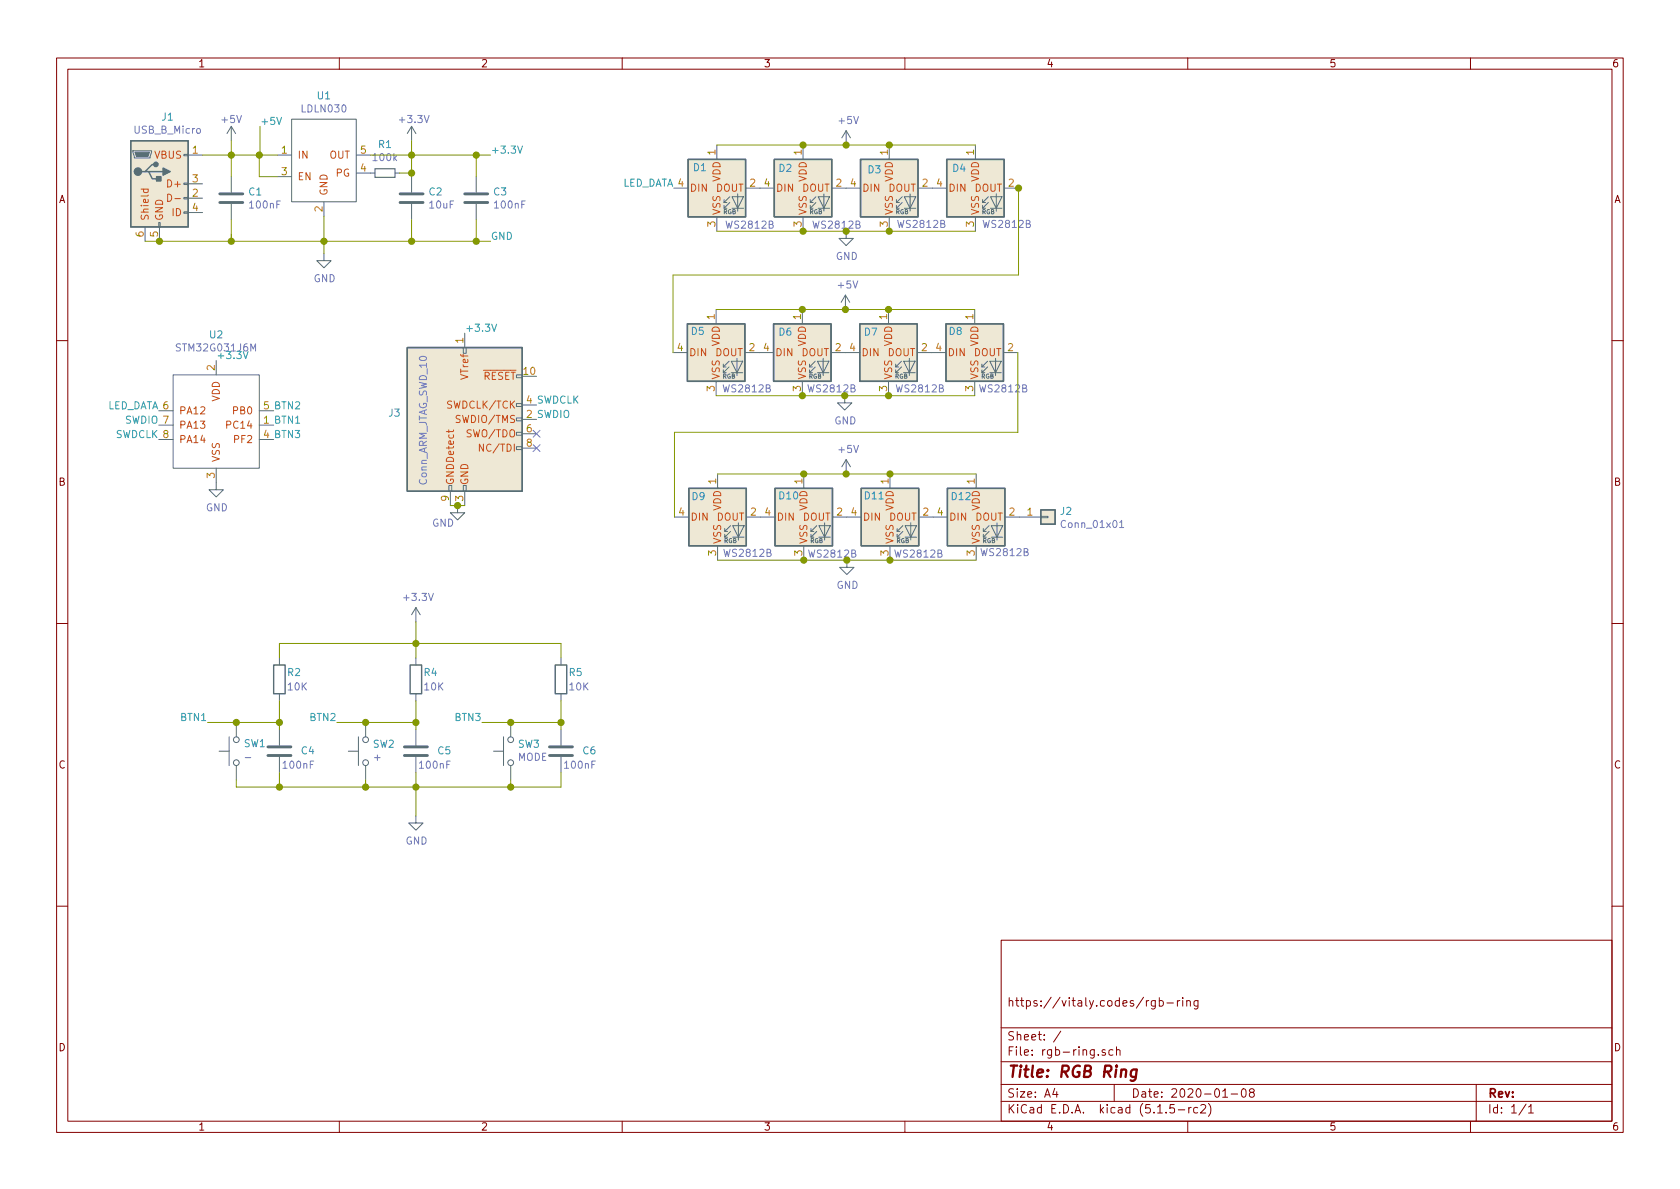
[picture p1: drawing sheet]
EESchema Schematic File Version 4
EELAYER 30 0
EELAYER END
$Descr A4 11693 8268
encoding utf-8
Sheet 1 1
Title "RGB Ring"
Date "2020-01-08"
Rev ""
Comp ""
Comment1 "https://vitaly.codes/rgb-ring"
Comment2 ""
Comment3 ""
Comment4 ""
$EndDescr
$Comp
L LED:WS2812B D8
U 1 1
P 6785 2445
F 0 "D8" H 6600 2595 50  0000 L CNN
F 1 "WS2812B" H 6810 2195 50  0000 L CNN
F 2 "LED_SMD:LED_WS2812B_PLCC4_5.0x5.0mm_P3.2mm" H 6835 2145 50  0001 L TNN
F 3 "https://cdn-shop.adafruit.com/datasheets/WS2812B.pdf" H 6885 2070 50  0001 L TNN
	1    6785 2445
	1    0    0    -1  
$EndComp
$Comp
L LED:WS2812B D4
U 1 1
P 6790 1300
F 0 "D4" H 6625 1440 50  0000 L CNN
F 1 "WS2812B" H 6835 1050 50  0000 L CNN
F 2 "LED_SMD:LED_WS2812B_PLCC4_5.0x5.0mm_P3.2mm" H 6840 1000 50  0001 L TNN
F 3 "https://cdn-shop.adafruit.com/datasheets/WS2812B.pdf" H 6890 925 50  0001 L TNN
	1    6790 1300
	1    0    0    -1  
$EndComp
$Comp
L LED:WS2812B D2
U 1 1
P 5590 1300
F 0 "D2" H 5415 1440 50  0000 L CNN
F 1 "WS2812B" H 5650 1045 50  0000 L CNN
F 2 "LED_SMD:LED_WS2812B_PLCC4_5.0x5.0mm_P3.2mm" H 5640 1000 50  0001 L TNN
F 3 "https://cdn-shop.adafruit.com/datasheets/WS2812B.pdf" H 5690 925 50  0001 L TNN
	1    5590 1300
	1    0    0    -1  
$EndComp
$Comp
L LED:WS2812B D3
U 1 1
P 6190 1300
F 0 "D3" H 6035 1430 50  0000 L CNN
F 1 "WS2812B" H 6240 1050 50  0000 L CNN
F 2 "LED_SMD:LED_WS2812B_PLCC4_5.0x5.0mm_P3.2mm" H 6240 1000 50  0001 L TNN
F 3 "https://cdn-shop.adafruit.com/datasheets/WS2812B.pdf" H 6290 925 50  0001 L TNN
	1    6190 1300
	1    0    0    -1  
$EndComp
$Comp
L LED:WS2812B D1
U 1 1
P 4990 1300
F 0 "D1" H 4820 1445 50  0000 L CNN
F 1 "WS2812B" H 5045 1045 50  0000 L CNN
F 2 "LED_SMD:LED_WS2812B_PLCC4_5.0x5.0mm_P3.2mm" H 5040 1000 50  0001 L TNN
F 3 "https://cdn-shop.adafruit.com/datasheets/WS2812B.pdf" H 5090 925 50  0001 L TNN
	1    4990 1300
	1    0    0    -1  
$EndComp
$Comp
L power:GND #PWR0101
U 1 1
P 5890 1600
F 0 "#PWR0101" H 5890 1350 50  0001 C CNN
F 1 "GND" H 5895 1427 50  0000 C CNN
F 2 "" H 5890 1600 50  0001 C CNN
F 3 "" H 5890 1600 50  0001 C CNN
	1    5890 1600
	1    0    0    -1  
$EndComp
$Comp
L LED:WS2812B D12
U 1 1
P 6795 3590
F 0 "D12" H 6615 3735 50  0000 L CNN
F 1 "WS2812B" H 6820 3345 50  0000 L CNN
F 2 "LED_SMD:LED_WS2812B_PLCC4_5.0x5.0mm_P3.2mm" H 6845 3290 50  0001 L TNN
F 3 "https://cdn-shop.adafruit.com/datasheets/WS2812B.pdf" H 6895 3215 50  0001 L TNN
	1    6795 3590
	1    0    0    -1  
$EndComp
$Comp
L LED:WS2812B D11
U 1 1
P 6195 3590
F 0 "D11" H 6010 3740 50  0000 L CNN
F 1 "WS2812B" H 6220 3335 50  0000 L CNN
F 2 "LED_SMD:LED_WS2812B_PLCC4_5.0x5.0mm_P3.2mm" H 6245 3290 50  0001 L TNN
F 3 "https://cdn-shop.adafruit.com/datasheets/WS2812B.pdf" H 6295 3215 50  0001 L TNN
	1    6195 3590
	1    0    0    -1  
$EndComp
$Comp
L LED:WS2812B D10
U 1 1
P 5595 3590
F 0 "D10" H 5415 3740 50  0000 L CNN
F 1 "WS2812B" H 5620 3335 50  0000 L CNN
F 2 "LED_SMD:LED_WS2812B_PLCC4_5.0x5.0mm_P3.2mm" H 5645 3290 50  0001 L TNN
F 3 "https://cdn-shop.adafruit.com/datasheets/WS2812B.pdf" H 5695 3215 50  0001 L TNN
	1    5595 3590
	1    0    0    -1  
$EndComp
$Comp
L LED:WS2812B D9
U 1 1
P 4995 3590
F 0 "D9" H 4810 3735 50  0000 L CNN
F 1 "WS2812B" H 5030 3340 50  0000 L CNN
F 2 "LED_SMD:LED_WS2812B_PLCC4_5.0x5.0mm_P3.2mm" H 5045 3290 50  0001 L TNN
F 3 "https://cdn-shop.adafruit.com/datasheets/WS2812B.pdf" H 5095 3215 50  0001 L TNN
	1    4995 3590
	1    0    0    -1  
$EndComp
Connection ~ 1610 1670
Wire Wire Line
	1810 870  1810 1070
Wire Wire Line
	1610 1620 1610 1670
Wire Wire Line
	1610 970  1610 1070
$Comp
L Connector:USB_B_Micro J1
U 1 1
P 1110 1270
F 0 "J1" H 1167 1737 50  0000 C CNN
F 1 "USB_B_Micro" H 1167 1646 50  0000 C CNN
F 2 "Connector_USB:USB_Micro-B_Amphenol_10103594-0001LF_Horizontal" H 1260 1220 50  0001 C CNN
F 3 "~" H 1260 1220 50  0001 C CNN
	1    1110 1270
	1    0    0    -1  
$EndComp
Wire Wire Line
	1610 1520 1610 1670
$Comp
L Device:C C1
U 1 1
P 1610 1370
F 0 "C1" H 1725 1416 50  0000 L CNN
F 1 "100nF" H 1725 1325 50  0000 L CNN
F 2 "Capacitor_SMD:C_0603_1608Metric" H 1648 1220 50  0001 C CNN
F 3 "~" H 1610 1370 50  0001 C CNN
	1    1610 1370
	1    0    0    -1  
$EndComp
Wire Wire Line
	1010 1670 1110 1670
Wire Wire Line
	1110 1670 1610 1670
Text Label 1810 870  0    50   ~ 0
+5V
Wire Wire Line
	1610 1220 1610 1070
$Comp
L power:+5V #PWR03
U 1 1
P 1610 970
F 0 "#PWR03" H 1610 820 50  0001 C CNN
F 1 "+5V" H 1610 1120 50  0000 C CNN
F 2 "" H 1610 970 50  0001 C CNN
F 3 "" H 1610 970 50  0001 C CNN
	1    1610 970 
	1    0    0    -1  
$EndComp
Connection ~ 1610 1070
Connection ~ 1110 1670
Wire Wire Line
	1410 1070 1610 1070
$Comp
L Regulator_Controller:LDLN030 U1
U 1 1
P 2255 1070
F 0 "U1" H 2255 1485 50  0000 C CNN
F 1 "LDLN030" H 2255 1394 50  0000 C CNN
F 2 "Package_TO_SOT_SMD:TSOT-23-5" H 2255 1470 50  0001 C CNN
F 3 "https://static6.arrow.com/aropdfconversion/d36d5a58e645d8d4f9c6ca1afad5823778775c1a/dm00473.pdf" H 2255 1595 50  0001 C CNN
	1    2255 1070
	1    0    0    -1  
$EndComp
Wire Wire Line
	1610 1070 1805 1070
Connection ~ 1805 1070
Wire Wire Line
	1805 1070 1930 1070
$Comp
L power:GND #PWR01
U 1 1
P 2255 1755
F 0 "#PWR01" H 2255 1505 50  0001 C CNN
F 1 "GND" H 2260 1582 50  0000 C CNN
F 2 "" H 2255 1755 50  0001 C CNN
F 3 "" H 2255 1755 50  0001 C CNN
	1    2255 1755
	1    0    0    -1  
$EndComp
Wire Wire Line
	1610 1670 2255 1670
Wire Wire Line
	2255 1755 2255 1670
Connection ~ 2255 1670
Wire Wire Line
	2255 1670 2255 1495
Wire Wire Line
	1930 1220 1805 1220
Wire Wire Line
	1805 1220 1805 1070
Wire Wire Line
	1805 1070 1805 1065
$Comp
L Device:R_Small R1
U 1 1
P 2680 1195
F 0 "R1" V 2876 1195 50  0000 C CNN
F 1 "100k" V 2785 1195 50  0000 C CNN
F 2 "Resistor_SMD:R_0603_1608Metric" H 2680 1195 50  0001 C CNN
F 3 "~" H 2680 1195 50  0001 C CNN
	1    2680 1195
	0    -1   -1   0   
$EndComp
$Comp
L power:+3.3V #PWR02
U 1 1
P 2865 970
F 0 "#PWR02" H 2865 820 50  0001 C CNN
F 1 "+3.3V" H 2765 1120 50  0000 L CNN
F 2 "" H 2865 970 50  0001 C CNN
F 3 "" H 2865 970 50  0001 C CNN
	1    2865 970 
	1    0    0    -1  
$EndComp
$Comp
L Device:C C2
U 1 1
P 2865 1370
F 0 "C2" H 2980 1416 50  0000 L CNN
F 1 "10uF" H 2980 1325 50  0000 L CNN
F 2 "Capacitor_SMD:C_0603_1608Metric" H 2903 1220 50  0001 C CNN
F 3 "~" H 2865 1370 50  0001 C CNN
	1    2865 1370
	1    0    0    -1  
$EndComp
Text Label 3415 1070 0    50   ~ 0
+3.3V
Text Label 3415 1670 0    50   ~ 0
GND
$Comp
L Device:C C3
U 1 1
P 3315 1370
F 0 "C3" H 3430 1416 50  0000 L CNN
F 1 "100nF" H 3430 1325 50  0000 L CNN
F 2 "Capacitor_SMD:C_0603_1608Metric" H 3353 1220 50  0001 C CNN
F 3 "~" H 3315 1370 50  0001 C CNN
	1    3315 1370
	1    0    0    -1  
$EndComp
Wire Wire Line
	3415 1070 3315 1070
Wire Wire Line
	2865 1520 2865 1670
Wire Wire Line
	3315 1670 3315 1520
Wire Wire Line
	3315 1220 3315 1070
Wire Wire Line
	2865 970  2865 1070
Wire Wire Line
	2865 1070 2865 1195
Wire Wire Line
	3315 1070 2865 1070
Wire Wire Line
	3415 1670 3315 1670
Wire Wire Line
	2865 1670 3315 1670
Connection ~ 2865 1070
Connection ~ 3315 1670
Connection ~ 3315 1070
Wire Wire Line
	2580 1070 2865 1070
Wire Wire Line
	2780 1195 2865 1195
Connection ~ 2865 1195
Wire Wire Line
	2865 1195 2865 1220
Wire Wire Line
	2255 1670 2865 1670
Connection ~ 2865 1670
Wire Wire Line
	4990 1000 5590 1000
Wire Wire Line
	5590 1000 5890 1000
Connection ~ 5590 1000
Wire Wire Line
	6190 1000 6790 1000
Connection ~ 6190 1000
Wire Wire Line
	4990 1600 5590 1600
Connection ~ 5590 1600
Wire Wire Line
	6190 1600 6790 1600
Connection ~ 6190 1600
Wire Wire Line
	4995 3290 5595 3290
Wire Wire Line
	5595 3290 5890 3290
Connection ~ 5595 3290
Wire Wire Line
	6195 3290 6795 3290
Connection ~ 6195 3290
Wire Wire Line
	4995 3890 5595 3890
Wire Wire Line
	5595 3890 5895 3890
Connection ~ 5595 3890
Wire Wire Line
	6195 3890 6795 3890
Connection ~ 6195 3890
$Comp
L power:GND #PWR0103
U 1 1
P 5895 3890
F 0 "#PWR0103" H 5895 3640 50  0001 C CNN
F 1 "GND" H 5900 3717 50  0000 C CNN
F 2 "" H 5895 3890 50  0001 C CNN
F 3 "" H 5895 3890 50  0001 C CNN
	1    5895 3890
	1    0    0    -1  
$EndComp
Connection ~ 5895 3890
Wire Wire Line
	5895 3890 6195 3890
$Comp
L power:+5V #PWR0102
U 1 1
P 5890 1000
F 0 "#PWR0102" H 5890 850 50  0001 C CNN
F 1 "+5V" H 5905 1173 50  0000 C CNN
F 2 "" H 5890 1000 50  0001 C CNN
F 3 "" H 5890 1000 50  0001 C CNN
	1    5890 1000
	1    0    0    -1  
$EndComp
Connection ~ 5890 1000
Wire Wire Line
	5890 1000 6190 1000
$Comp
L power:+5V #PWR0104
U 1 1
P 5885 2145
F 0 "#PWR0104" H 5885 1995 50  0001 C CNN
F 1 "+5V" H 5900 2318 50  0000 C CNN
F 2 "" H 5885 2145 50  0001 C CNN
F 3 "" H 5885 2145 50  0001 C CNN
	1    5885 2145
	1    0    0    -1  
$EndComp
$Comp
L power:GND #PWR0105
U 1 1
P 5880 2745
F 0 "#PWR0105" H 5880 2495 50  0001 C CNN
F 1 "GND" H 5885 2572 50  0000 C CNN
F 2 "" H 5880 2745 50  0001 C CNN
F 3 "" H 5880 2745 50  0001 C CNN
	1    5880 2745
	1    0    0    -1  
$EndComp
$Comp
L LED:WS2812B D7
U 1 1
P 6185 2445
F 0 "D7" H 6010 2590 50  0000 L CNN
F 1 "WS2812B" H 6230 2195 50  0000 L CNN
F 2 "LED_SMD:LED_WS2812B_PLCC4_5.0x5.0mm_P3.2mm" H 6235 2145 50  0001 L TNN
F 3 "https://cdn-shop.adafruit.com/datasheets/WS2812B.pdf" H 6285 2070 50  0001 L TNN
	1    6185 2445
	1    0    0    -1  
$EndComp
$Comp
L LED:WS2812B D6
U 1 1
P 5585 2445
F 0 "D6" H 5415 2590 50  0000 L CNN
F 1 "WS2812B" H 5615 2195 50  0000 L CNN
F 2 "LED_SMD:LED_WS2812B_PLCC4_5.0x5.0mm_P3.2mm" H 5635 2145 50  0001 L TNN
F 3 "https://cdn-shop.adafruit.com/datasheets/WS2812B.pdf" H 5685 2070 50  0001 L TNN
	1    5585 2445
	1    0    0    -1  
$EndComp
$Comp
L LED:WS2812B D5
U 1 1
P 4985 2445
F 0 "D5" H 4805 2595 50  0000 L CNN
F 1 "WS2812B" H 5025 2195 50  0000 L CNN
F 2 "LED_SMD:LED_WS2812B_PLCC4_5.0x5.0mm_P3.2mm" H 5035 2145 50  0001 L TNN
F 3 "https://cdn-shop.adafruit.com/datasheets/WS2812B.pdf" H 5085 2070 50  0001 L TNN
	1    4985 2445
	1    0    0    -1  
$EndComp
Connection ~ 6185 2145
Connection ~ 5585 2145
Connection ~ 5585 2745
Connection ~ 5880 2745
Connection ~ 6185 2745
Wire Wire Line
	4985 2145 5585 2145
Wire Wire Line
	6185 2145 6785 2145
Wire Wire Line
	6185 2745 6785 2745
Wire Wire Line
	5585 2145 5885 2145
Wire Wire Line
	5880 2745 6185 2745
Wire Wire Line
	4985 2745 5585 2745
Wire Wire Line
	5585 2745 5880 2745
Wire Wire Line
	5590 1600 5890 1600
Connection ~ 5890 1600
Wire Wire Line
	5890 1600 6190 1600
Connection ~ 5885 2145
Wire Wire Line
	5885 2145 6185 2145
$Comp
L power:+5V #PWR0106
U 1 1
P 5890 3290
F 0 "#PWR0106" H 5890 3140 50  0001 C CNN
F 1 "+5V" H 5905 3463 50  0000 C CNN
F 2 "" H 5890 3290 50  0001 C CNN
F 3 "" H 5890 3290 50  0001 C CNN
	1    5890 3290
	1    0    0    -1  
$EndComp
Connection ~ 5890 3290
Wire Wire Line
	5890 3290 6195 3290
Wire Wire Line
	7090 1295 7090 1300
Wire Wire Line
	7090 1905 4685 1905
Wire Wire Line
	4685 1905 4685 2445
Connection ~ 7090 1300
Wire Wire Line
	7090 1300 7090 1905
Wire Wire Line
	7085 2445 7085 3000
Wire Wire Line
	7085 3000 4695 3000
Wire Wire Line
	4695 3000 4695 3590
$Comp
L Connector_Generic:Conn_01x01 J2
U 1 1
P 7295 3590
F 0 "J2" H 7375 3632 50  0000 L CNN
F 1 "Conn_01x01" H 7375 3541 50  0000 L CNN
F 2 "Connector_PinHeader_1.00mm:PinHeader_1x01_P1.00mm_Vertical" H 7295 3590 50  0001 C CNN
F 3 "~" H 7295 3590 50  0001 C CNN
	1    7295 3590
	1    0    0    -1  
$EndComp
Wire Wire Line
	3135 3510 3185 3510
Wire Wire Line
	3185 3510 3235 3510
NoConn ~ 3735 3010
NoConn ~ 3735 3110
Connection ~ 3185 3510
$Comp
L power:GND #PWR0108
U 1 1
P 3185 3510
F 0 "#PWR0108" H 3185 3260 50  0001 C CNN
F 1 "GND" H 3085 3390 50  0000 C CNN
F 2 "" H 3185 3510 50  0001 C CNN
F 3 "" H 3185 3510 50  0001 C CNN
	1    3185 3510
	1    0    0    -1  
$EndComp
$Comp
L Connector:Conn_ARM_JTAG_SWD_10 J3
U 1 1
P 3235 2910
F 0 "J3" H 2792 2956 50  0000 R CNN
F 1 "Conn_ARM_JTAG_SWD_10" V 2945 3360 50  0000 R CNN
F 2 "Connector_PinHeader_1.27mm:PinHeader_2x05_P1.27mm_Vertical_SMD" H 3235 2910 50  0001 C CNN
F 3 "http://infocenter.arm.com/help/topic/com.arm.doc.faqs/attached/13634/cortex_debug_connectors.pdf" V 2885 1660 50  0001 C CNN
	1    3235 2910
	1    0    0    -1  
$EndComp
Text Label 3735 2810 0    50   ~ 0
SWDCLK
Text Label 3735 2910 0    50   ~ 0
SWDIO
$Comp
L MCU_ST_STM32F0:STM32G030J6M U2
U 1 1
P 1505 2600
F 0 "U2" H 1505 2881 50  0000 C CNN
F 1 "STM32G031J6M" H 1505 2790 50  0000 C CNN
F 2 "Package_SO:SO-8_3.9x4.9mm_P1.27mm" H 1505 2600 50  0001 C CNN
F 3 "" H 1505 2600 50  0001 C CNN
	1    1505 2600
	1    0    0    -1  
$EndComp
Text Label 1105 3050 2    50   ~ 0
SWDCLK
Text Label 1105 2950 2    50   ~ 0
SWDIO
Text Label 1105 2850 2    50   ~ 0
LED_DATA
Text Label 4690 1300 2    50   ~ 0
LED_DATA
$Comp
L power:GND #PWR0107
U 1 1
P 1505 3350
F 0 "#PWR0107" H 1505 3100 50  0001 C CNN
F 1 "GND" H 1510 3177 50  0000 C CNN
F 2 "" H 1505 3350 50  0001 C CNN
F 3 "" H 1505 3350 50  0001 C CNN
	1    1505 3350
	1    0    0    -1  
$EndComp
Text Label 1505 2500 0    50   ~ 0
+3.3V
Text Label 3235 2310 0    50   ~ 0
+3.3V
Text Label 1905 2950 0    50   ~ 0
BTN1
Text Label 1905 2850 0    50   ~ 0
BTN2
Text Label 1905 3050 0    50   ~ 0
BTN3
Wire Wire Line
	2895 4470 2895 4320
Wire Wire Line
	2895 5470 2895 5670
Wire Wire Line
	1645 5470 1645 5420
Wire Wire Line
	1945 5370 1945 5470
Wire Wire Line
	1945 5470 1645 5470
Wire Wire Line
	1945 5070 1945 5020
Wire Wire Line
	1945 5020 1945 4870
Wire Wire Line
	1645 5020 1945 5020
Wire Wire Line
	1445 5020 1645 5020
Wire Wire Line
	2545 5020 2345 5020
Wire Wire Line
	2545 5020 2895 5020
Wire Wire Line
	2895 5020 2895 5070
Wire Wire Line
	2545 5420 2545 5470
Wire Wire Line
	2895 5370 2895 5470
Wire Wire Line
	2895 4870 2895 5020
Wire Wire Line
	2895 4570 2895 4470
Wire Wire Line
	2545 5470 2895 5470
Wire Wire Line
	1945 4470 1945 4570
Connection ~ 1945 5020
Connection ~ 1945 5470
Connection ~ 2895 5020
Connection ~ 2545 5470
Connection ~ 2545 5020
Connection ~ 1645 5020
$Comp
L power:GND #PWR011
U 1 1
P 2895 5670
F 0 "#PWR011" H 2895 5420 50  0001 C CNN
F 1 "GND" H 2900 5497 50  0000 C CNN
F 2 "" H 2895 5670 50  0001 C CNN
F 3 "" H 2895 5670 50  0001 C CNN
	1    2895 5670
	1    0    0    -1  
$EndComp
Text Label 2345 5020 2    50   ~ 0
BTN2
$Comp
L Device:R R2
U 1 1
P 1945 4720
F 0 "R2" H 1995 4770 50  0000 L CNN
F 1 "10K" H 1995 4670 50  0000 L CNN
F 2 "Resistor_SMD:R_0603_1608Metric" V 1875 4720 50  0001 C CNN
F 3 "~" H 1945 4720 50  0001 C CNN
	1    1945 4720
	1    0    0    -1  
$EndComp
$Comp
L Device:C C4
U 1 1
P 1945 5220
F 0 "C4" H 1695 5220 50  0000 L CNN
F 1 "100nF" H 1695 5320 50  0000 L CNN
F 2 "Capacitor_SMD:C_0603_1608Metric" H 1983 5070 50  0001 C CNN
F 3 "~" H 1945 5220 50  0001 C CNN
	1    1945 5220
	-1   0    0    1   
$EndComp
$Comp
L Switch:SW_Push SW1
U 1 1
P 1645 5220
F 0 "SW1" V 1695 5170 50  0000 R CNN
F 1 "-" V 1600 5172 50  0000 R CNN
F 2 "Button_Switch_SMD:SW_SPST_CK_RS282G05A3" H 1645 5420 50  0001 C CNN
F 3 "" H 1645 5420 50  0001 C CNN
	1    1645 5220
	0    -1   -1   0   
$EndComp
$Comp
L Device:R R4
U 1 1
P 2895 4720
F 0 "R4" H 2945 4770 50  0000 L CNN
F 1 "10K" H 2945 4670 50  0000 L CNN
F 2 "Resistor_SMD:R_0603_1608Metric" V 2825 4720 50  0001 C CNN
F 3 "~" H 2895 4720 50  0001 C CNN
	1    2895 4720
	1    0    0    -1  
$EndComp
$Comp
L Device:C C5
U 1 1
P 2895 5220
F 0 "C5" H 2645 5220 50  0000 L CNN
F 1 "100nF" H 2645 5320 50  0000 L CNN
F 2 "Capacitor_SMD:C_0603_1608Metric" H 2933 5070 50  0001 C CNN
F 3 "~" H 2895 5220 50  0001 C CNN
	1    2895 5220
	-1   0    0    1   
$EndComp
$Comp
L Switch:SW_Push SW2
U 1 1
P 2545 5220
F 0 "SW2" V 2591 5172 50  0000 R CNN
F 1 "+" V 2500 5172 50  0000 R CNN
F 2 "Button_Switch_SMD:SW_SPST_CK_RS282G05A3" H 2545 5420 50  0001 C CNN
F 3 "" H 2545 5420 50  0001 C CNN
	1    2545 5220
	0    -1   -1   0   
$EndComp
$Comp
L power:+3.3V #PWR010
U 1 1
P 2895 4320
F 0 "#PWR010" H 2895 4170 50  0001 C CNN
F 1 "+3.3V" H 2910 4493 50  0000 C CNN
F 2 "" H 2895 4320 50  0001 C CNN
F 3 "" H 2895 4320 50  0001 C CNN
	1    2895 4320
	1    0    0    -1  
$EndComp
Wire Wire Line
	3555 5020 3905 5020
Wire Wire Line
	3905 5020 3905 5070
Wire Wire Line
	3555 5020 3355 5020
Wire Wire Line
	3555 5420 3555 5470
Wire Wire Line
	3905 5370 3905 5470
Wire Wire Line
	3905 4870 3905 5020
Wire Wire Line
	3555 5470 3905 5470
Connection ~ 3905 5020
Connection ~ 3555 5470
Connection ~ 3555 5020
$Comp
L Switch:SW_Push SW3
U 1 1
P 3555 5220
F 0 "SW3" V 3601 5172 50  0000 R CNN
F 1 "MODE" V 3510 5172 50  0000 R CNN
F 2 "Button_Switch_SMD:SW_SPST_CK_RS282G05A3" H 3555 5420 50  0001 C CNN
F 3 "" H 3555 5420 50  0001 C CNN
	1    3555 5220
	0    -1   -1   0   
$EndComp
$Comp
L Device:R R5
U 1 1
P 3905 4720
F 0 "R5" H 3955 4770 50  0000 L CNN
F 1 "10K" H 3955 4670 50  0000 L CNN
F 2 "Resistor_SMD:R_0603_1608Metric" V 3835 4720 50  0001 C CNN
F 3 "~" H 3905 4720 50  0001 C CNN
	1    3905 4720
	1    0    0    -1  
$EndComp
$Comp
L Device:C C6
U 1 1
P 3905 5220
F 0 "C6" H 3655 5220 50  0000 L CNN
F 1 "100nF" H 3655 5320 50  0000 L CNN
F 2 "Capacitor_SMD:C_0603_1608Metric" H 3943 5070 50  0001 C CNN
F 3 "~" H 3905 5220 50  0001 C CNN
	1    3905 5220
	-1   0    0    1   
$EndComp
Wire Wire Line
	3905 4570 3905 4470
Wire Wire Line
	3905 4470 2895 4470
Connection ~ 2895 4470
Wire Wire Line
	2895 5470 3555 5470
Connection ~ 2895 5470
Text Label 3355 5020 2    50   ~ 0
BTN3
Wire Wire Line
	1945 4470 2895 4470
Wire Wire Line
	1945 5470 2545 5470
Text Label 1445 5020 2    50   ~ 0
BTN1
$EndSCHEMATC
